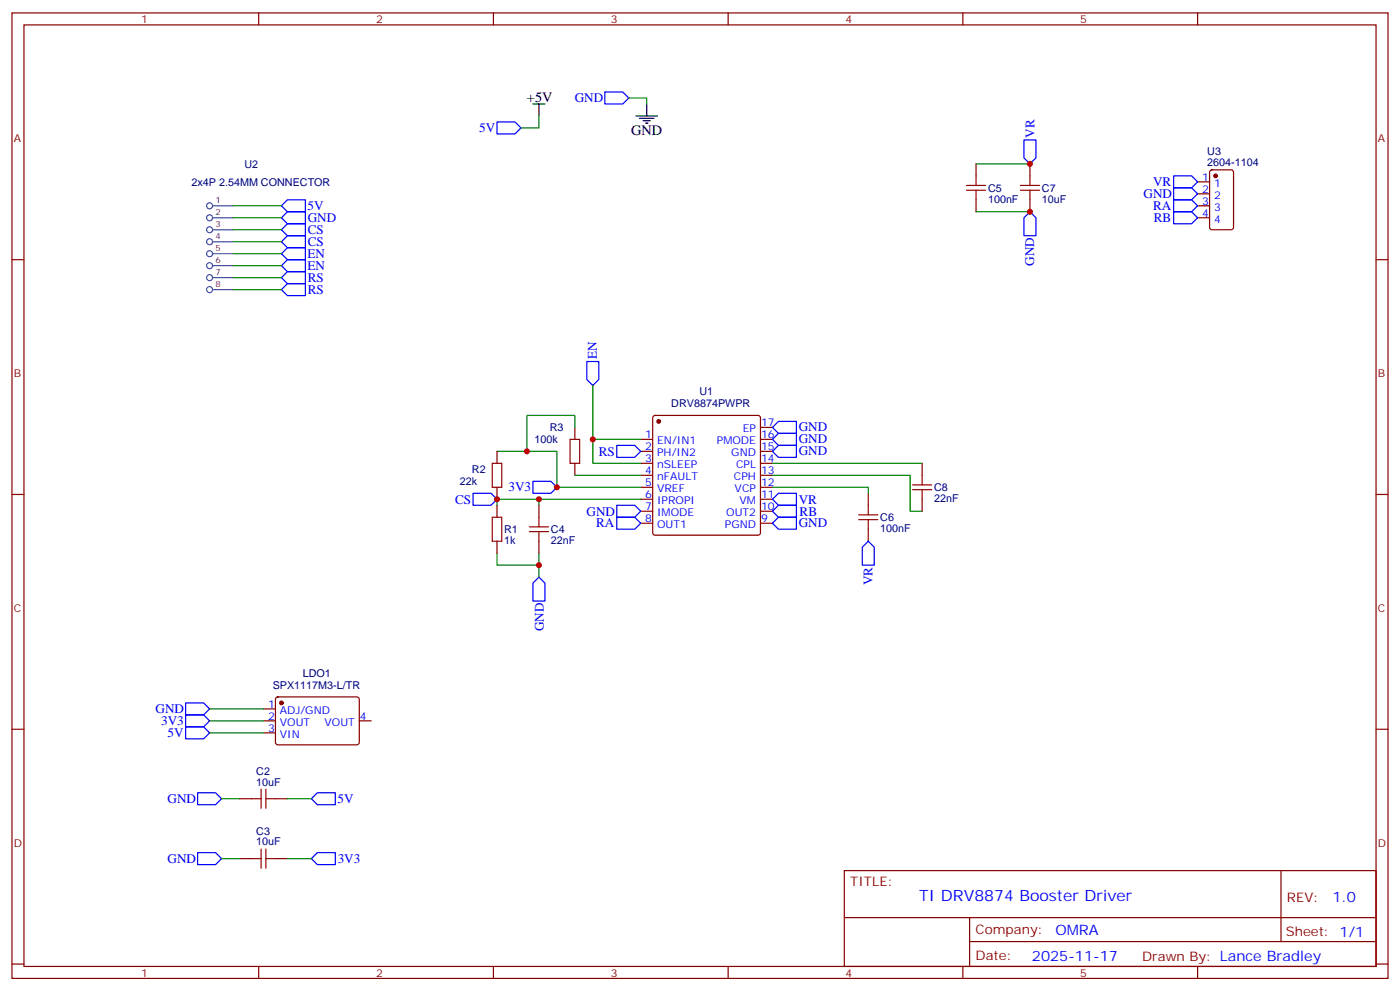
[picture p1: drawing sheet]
<svg xmlns="http://www.w3.org/2000/svg" width="412mm" height="292mm" viewBox="0 0 412 292" stroke-linecap="round" stroke-linejoin="round" font-family="sans-serif">
<g fill="none" stroke="#870000" stroke-width=".35">
<path d="M3.5 3.8h405.4v284.3h-405.4zM7.1 7.3h398.2v277.3h-398.2zM76.2 3.8v3.5M145.3 3.8v3.5M214.5 3.8v3.5M283.6 3.8v3.5M352.8 3.8v3.5M287.5 48.3v3.5M287.5 58.8v3.6M303.4 48.3v3.5M303.4 58.8v3.6M352.8 53.6h3.5"/>
<path d="M352.8 57.1h3.5M356.5 50.2l.5-.2h5.7l.6 .5 .1 16.5-.5 .6-5.9 .1-.6-.5-.1-16.5zM3.5 76.5h3.6M352.8 60.6h3.5M352.8 64.1h3.5M405.3 76.5h3.6M146.4 132.9v3.6M169.3 125.9v3.5M169.3 136.5v3.5M188.7 129.4h3.6M188.7 132.9h3.6M188.7 136.5h3.6"/>
<path d="M188.7 140h3.6M192.5 122.5l.5-.2h30.3l.5 .2 .2 .5v33.9l-.2 .5-.5 .2h-30.3l-.5-.2-.2-.5v-33.9zM224 129.4h3.5M224 132.9h3.5M224 136.5h3.5M224 140h3.5M224 125.9h3.5M271.6 136.5v3.5M3.5 145.6h3.6M146.4 143.5v3.5M146.4 148.8v3.5M146.4 159.4v3.5"/>
<path d="M158.7 148.8v3.5M158.7 159.4v3.5M188.7 143.5h3.6M188.7 147h3.6M188.7 150.6h3.6M188.7 154.1h3.6M224 143.5h3.5M224 147h3.5M224 150.6h3.5M224 154.1h3.5M255.8 145.3v3.5M255.8 155.9v3.5"/>
<path d="M271.6 147v3.6M405.3 145.6h3.6M3.5 214.8h3.6M77.6 208.8h3.5M77.6 212.3h3.5M77.6 215.8h3.5M81.4 205.5l.4-.3 23.6 .1 .4 .7v12.9l-.7 .5-23.5-.1-.5-.6v-12.7zM105.8 212.3h3.6M405.3 214.8h3.6M70.6 235.2h3.5M81.1 235.2h3.6M70.6 252.9h3.5"/>
<path d="M81.1 252.9h3.6M248.7 256.4h156.6v28.2h-156.6zM377.3 256.4v20.9M248.7 270.2h156.5M285.6 277.3h119.6M285.6 270.2v14.2M3.5 283.9h3.6M76.2 284.6v3.5M145.3 284.6v3.5M214.5 284.6v3.5M283.6 284.6v3.5M352.8 284.6v3.5"/>
<path d="M405.3 283.9h3.6"/>
</g>
<g fill="#870000" stroke="#870000" stroke-width=".35">
<circle cx="194" cy="124.1" r=".53"/>
<circle cx="82.9" cy="207" r=".53"/>
<circle cx="358.1" cy="51.8" r=".53"/>
</g>
<g fill="none" stroke="#008700" stroke-width=".35">
<path d="M158.7 34.1v3.6h-5.2M185.2 28.9h5.3v1.7M287.5 48.3h15.9M68.8 60.6h14.1M68.8 64.1h14.1M68.8 67.7h14.1M68.8 71.2h14.1M68.8 74.7h14.1M68.8 78.2h14.1M287.5 62.4h15.9M68.8 81.8h14.1M68.8 85.3h14.1"/>
<path d="M174.6 113.5v23h14.1M146.4 132.9h17.6v10.6h24.7M169.3 125.9v-3.6h-14.1v10.6M169.3 140h19.4M174.6 129.4h14.1M227.5 136.5h44.1M227.5 140h40.6v10.6h3.5M158.7 147h-12.3v1.8M188.7 147h-30v1.8M227.5 143.5h28.3v1.8M146.4 162.9v3.5h12.3M158.7 162.9v7.1"/>
<path d="M61.7 215.8h15.9M61.7 208.8h15.9M61.7 212.3h15.9M65.3 235.2h5.3M84.7 235.2h7M65.3 252.9h5.3M84.7 252.9h7"/>
</g>
<g fill="none" stroke="#369" stroke-width=".35">
<path d="M62.8 60.6h6M62.8 64.1h6M62.8 67.7h6M62.8 71.2h6M62.8 74.7h6M62.8 78.2h6M62.8 81.8h6M62.8 85.3h6"/>
<circle cx="61.7" cy="74.7" r=".88"/>
<circle cx="61.7" cy="71.2" r=".88"/>
<circle cx="61.7" cy="67.7" r=".88"/>
<circle cx="61.7" cy="60.6" r=".88"/>
<circle cx="61.7" cy="64.1" r=".88"/>
<circle cx="61.7" cy="78.2" r=".88"/>
<circle cx="61.7" cy="81.8" r=".88"/>
<circle cx="61.7" cy="85.3" r=".88"/>
</g>
<g fill="none" stroke="#00f" stroke-width=".35">
<path d="M146.4 35.9h5.3l1.8 1.8-1.8 1.7h-5.3zM178.2 27.1h5.2l1.8 1.8-1.8 1.7h-5.2zM301.6 41.2h3.6v5.3l-1.8 1.8-1.8-1.8zM345.7 51.8h5.3l1.8 1.8-1.8 1.7h-5.3zM345.7 55.3h5.3l1.8 1.8-1.8 1.7h-5.3zM345.7 58.8h5.3l1.8 1.8-1.8 1.8h-5.3zM82.9 60.6l1.8-1.8h5.3v3.6h-5.3zM82.9 64.1l1.8-1.7h5.3v3.5h-5.3zM82.9 67.7l1.8-1.8h5.3v3.5h-5.3zM82.9 74.7l1.8-1.7h5.3v3.5h-5.3zM82.9 78.2l1.8-1.7h5.3v3.5h-5.3zM84.7 69.4h5.3v3.6h-5.3l-1.8-1.8z"/>
<path d="M303.4 62.4l1.8 1.7v5.3h-3.6v-5.3zM345.7 62.4h5.3l1.8 1.7-1.8 1.8h-5.3zM82.9 81.8l1.8-1.8h5.3v3.5h-5.3zM82.9 85.3l1.8-1.8h5.3v3.6h-5.3zM172.9 106.5h3.5v5.3l-1.8 1.7-1.7-1.7zM181.7 131.2h5.3l1.7 1.7-1.7 1.8h-5.3zM227.5 132.9l1.8-1.7h5.3v3.5h-5.3zM227.5 129.4l1.8-1.8h5.3v3.6h-5.3zM227.5 125.9l1.8-1.8h5.3v3.5h-5.3zM139.3 145.3h5.3l1.8 1.7-1.8 1.8h-5.3zM157 141.7h5.3l1.7 1.8-1.7 1.8h-5.3zM181.7 148.8h5.3l1.7 1.8-1.7 1.7h-5.3z"/>
<path d="M181.7 152.3h5.3l1.7 1.8-1.7 1.8h-5.3zM227.5 154.1l1.8-1.8h5.3v3.6h-5.3zM227.5 150.6l1.8-1.8h5.3v3.5h-5.3zM227.5 147l1.8-1.7h5.3v3.5h-5.3zM255.8 159.4l1.7 1.7v5.3h-3.5v-5.3zM158.7 170l1.8 1.7v5.3h-3.5v-5.3zM54.7 214.1h5.3l1.7 1.7-1.7 1.8h-5.3zM54.7 207h5.3l1.7 1.8-1.7 1.7h-5.3zM54.7 210.5h5.3l1.7 1.8-1.7 1.8h-5.3zM58.2 233.5h5.3l1.8 1.7-1.8 1.8h-5.3zM91.7 235.2l1.8-1.7h5.3v3.5h-5.3zM58.2 251.1h5.3l1.8 1.8-1.8 1.7h-5.3z"/>
<path d="M91.7 252.9l1.8-1.8h5.3v3.5h-5.3z"/>
</g>
<path d="M157 30.6h3.5M158.7 30.6v3.5M187.3 34.1h6.4M188.4 34.9h4.2M189.4 35.6h2.2M190.1 36.3h.8M190.5 30.6v3.5" fill="none" stroke="#000" stroke-width=".35"/>
<g fill="none" stroke="#a10000" stroke-width=".35">
<path d="M284.7 54.6h5.6M284.7 56h5.6M287.5 51.8v2.8M287.5 56v2.8M300.6 54.6h5.6M300.6 56h5.6M303.4 51.8v2.8M303.4 56v2.8M145 136.5h2.8v7h-2.8zM167.9 129.4h2.8v7.1h-2.8zM271.6 140v2.8M145 152.3h2.8v7.1h-2.8z"/>
<path d="M155.9 155.2h5.7M155.9 156.6h5.7M158.7 152.3v2.9M158.7 156.6v2.8M252.9 151.6h5.7M252.9 153h5.7M255.8 148.8v2.8M255.8 153v2.9M268.8 142.8h5.7M268.8 144.2h5.7M271.6 144.2v2.8M74.1 235.2h2.8"/>
<path d="M76.9 232.4v5.7M78.3 235.2h2.8M78.3 232.4v5.7M74.1 252.9h2.8M76.9 250v5.7M78.3 250v5.7M78.3 252.9h2.8"/>
</g>
<g fill="#c00">
<circle cx="158.8" cy="166.4" r=".88"/>
<circle cx="146.4" cy="147" r=".88"/>
<circle cx="164" cy="143.5" r=".88"/>
<circle cx="155.2" cy="132.9" r=".88"/>
<circle cx="174.6" cy="129.4" r=".88"/>
<circle cx="303.4" cy="48.3" r=".88"/>
<circle cx="303.4" cy="62.4" r=".88"/>
<circle cx="158.8" cy="147" r=".88"/>
</g>
<text font-size="4.6" fill="#00f" x="270.8" y="265.4">TI DRV8874 Booster Driver</text>
<g font-size="4.2">
<text x="155.2" y="29.9">+5V</text>
<text x="185.9" y="39.8">GND</text>
</g>
<g font-size="4.2" fill="#00f">
<text x="392.5" y="265.7">1.0</text>
<text x="310.9" y="275.2">OMRA</text>
<text x="304" y="283">2025-11-17</text>
</g>
<g font-size="3.9" fill="#00f">
<text x="169.3" y="30.1">GND</text>
<text x="141.1" y="39">5V</text>
<text x="304.7" y="40.5" transform="rotate(-90 304.7 40.5)">VR</text>
<text x="336.9" y="58.3">GND</text>
<text x="339.7" y="54.8">VR</text>
<text x="90.6" y="61.8">5V</text>
<text x="90.7" y="65.3">GND</text>
<text x="339.7" y="61.8">RA</text>
<text x="339.9" y="65.3">RB</text>
<text x="90.7" y="68.9">CS</text>
<text x="90.6" y="75.9">EN</text>
<text x="90.7" y="72.4">CS</text>
<text x="90.6" y="79.4">EN</text>
<text x="90.7" y="83">RS</text>
<text x="304.7" y="78.3" transform="rotate(-90 304.7 78.3)">GND</text>
<text x="90.7" y="86.5">RS</text>
<text x="175.8" y="105.9" transform="rotate(-90 175.8 105.9)">EN</text>
<text x="235.3" y="130.6">GND</text>
<text x="235.3" y="127.1">GND</text>
<text x="176.4" y="134.2">RS</text>
<text x="235.3" y="134.1">GND</text>
<text x="134" y="148.3">CS</text>
<text x="149.8" y="144.7">3V3</text>
<text x="235.3" y="148.4">VR</text>
<text x="172.8" y="152">GND</text>
<text x="175.6" y="155.3">RA</text>
<text x="235.3" y="155.3">GND</text>
<text x="235.5" y="151.9">RB</text>
<text x="257" y="172.4" transform="rotate(-90 257 172.4)">VR</text>
<text x="160.2" y="185.9" transform="rotate(-90 160.2 185.9)">GND</text>
<text x="45.8" y="210">GND</text>
<text x="47.5" y="213.5">3V3</text>
<text x="49.4" y="217.1">5V</text>
<text x="49.4" y="236.5">GND</text>
<text x="99.4" y="236.5">5V</text>
<text x="49.4" y="254.1">GND</text>
<text x="99.5" y="254.2">3V3</text>
</g>
<g font-size="3.9" fill="#800">
<text x="250.5" y="261">TITLE:</text>
<text x="379.1" y="265.7">REV:</text>
<text x="287.4" y="275.2">Company:</text>
<text x="378.7" y="275.8">Sheet: 1/1</text>
<text x="287.4" y="282.9">Date:</text>
<text x="336.4" y="282.9">Drawn By: Lance Bradley</text>
</g>
<g font-size="3.2" fill="#800">
<text x="41.6" y="6.8">1</text>
<text x="110.8" y="6.8">2</text>
<text x="179.9" y="6.8">3</text>
<text x="249.1" y="6.8">4</text>
<text x="318.2" y="6.8">5</text>
<text x="4.1" y="41.9">A</text>
<text x="405.9" y="41.9">A</text>
<text x="4.1" y="111.1">B</text>
<text x="405.9" y="111.1">B</text>
<text x="4.1" y="180.2">C</text>
<text x="405.9" y="180.2">C</text>
<text x="4.1" y="249.3">D</text>
<text x="405.9" y="249.3">D</text>
<text x="41.6" y="287.6">1</text>
<text x="110.8" y="287.6">2</text>
<text x="179.9" y="287.6">3</text>
<text x="249.1" y="287.6">4</text>
<text x="318.2" y="287.6">5</text>
</g>
<g font-size="3.2" fill="#000080">
<text x="355.6" y="45.7">U3</text>
<text x="72" y="49.4">U2</text>
<text x="355.6" y="49">2604-1104</text>
<text x="56.4" y="54.7">2x4P 2.54MM CONNECTOR</text>
<text x="291" y="59.7">100nF</text>
<text x="291" y="56.4">C5</text>
<text x="306.9" y="59.7">10uF</text>
<text x="306.9" y="56.4">C7</text>
<text x="197.7" y="120">DRV8874PWPR</text>
<text x="206" y="116.5">U1</text>
<text x="157.5" y="130.5">100k</text>
<text x="161.9" y="127">R3</text>
<text x="135.5" y="142.9">22k</text>
<text x="139" y="139.3">R2</text>
<text x="275.2" y="147.9">22nF</text>
<text x="275.2" y="144.6">C8</text>
<text x="259.3" y="153.5">C6</text>
<text x="148.5" y="160.2">1k</text>
<text x="148.5" y="157">R1</text>
<text x="162.3" y="160.2">22nF</text>
<text x="162.3" y="157">C4</text>
<text x="259.3" y="156.7">100nF</text>
<text x="80.3" y="202.9">SPX1117M3-L/TR</text>
<text x="89.2" y="199.3">LDO1</text>
<text x="75.5" y="231.4">10uF</text>
<text x="75.5" y="228.1">C2</text>
<text x="75.5" y="245.8">C3</text>
<text x="75.5" y="249">10uF</text>
</g>
<g font-size="3.2" fill="#00f">
<text x="354.1" y="53.2">1</text>
<text x="354.1" y="56.7">2</text>
<text x="357.6" y="55">1</text>
<text x="357.6" y="58.5">2</text>
<text x="354.1" y="60.3">3</text>
<text x="354.1" y="63.8">4</text>
<text x="357.6" y="62">3</text>
<text x="357.6" y="65.5">4</text>
<text x="224.2" y="125.5">17</text>
<text x="190.1" y="129">1</text>
<text x="193.6" y="130.8">EN/IN1</text>
<text x="211.2" y="130.8">PMODE</text>
<text x="218.8" y="127.3">EP</text>
<text x="224.2" y="129">16</text>
<text x="190.1" y="132.6">2</text>
<text x="190.1" y="136.1">3</text>
<text x="193.6" y="134.3">PH/IN2</text>
<text x="193.6" y="137.9">nSLEEP</text>
<text x="215.4" y="134.3">GND</text>
<text x="216.8" y="137.9">CPL</text>
<text x="224.2" y="136.1">14</text>
<text x="224.2" y="132.6">15</text>
<text x="190.1" y="139.6">4</text>
<text x="190.1" y="143.2">5</text>
<text x="193.6" y="141.4">nFAULT</text>
<text x="216.2" y="141.4">CPH</text>
<text x="224.2" y="143.2">12</text>
<text x="224.2" y="139.6">13</text>
<text x="190.1" y="146.7">6</text>
<text x="193.6" y="144.9">VREF</text>
<text x="193.6" y="148.4">IPROPI</text>
<text x="216.4" y="144.9">VCP</text>
<text x="217.9" y="148.4">VM</text>
<text x="224.2" y="146.7">11</text>
<text x="190.1" y="150.2">7</text>
<text x="190.1" y="153.7">8</text>
<text x="193.6" y="152">IMODE</text>
<text x="193.6" y="155.5">OUT1</text>
<text x="213.5" y="155.5">PGND</text>
<text x="213.9" y="152">OUT2</text>
<text x="224.2" y="153.7">9</text>
<text x="224.2" y="150.2">10</text>
<text x="78.9" y="208.4">1</text>
<text x="78.9" y="211.9">2</text>
<text x="78.9" y="215.5">3</text>
<text x="82.4" y="210.2">ADJ/GND</text>
<text x="82.4" y="213.7">VOUT</text>
<text x="95.6" y="213.7">VOUT</text>
<text x="106" y="211.9">4</text>
<text x="82.4" y="217.2">VIN</text>
</g>
<g font-size="2.5" fill="#333">
<text x="63.5" y="59.9">1</text>
<text x="63.5" y="63.4">2</text>
<text x="63.5" y="67">3</text>
<text x="63.5" y="70.5">4</text>
<text x="63.5" y="74">5</text>
<text x="63.5" y="77.5">6</text>
<text x="63.5" y="81.1">7</text>
<text x="63.5" y="84.6">8</text>
</g>
</svg>
